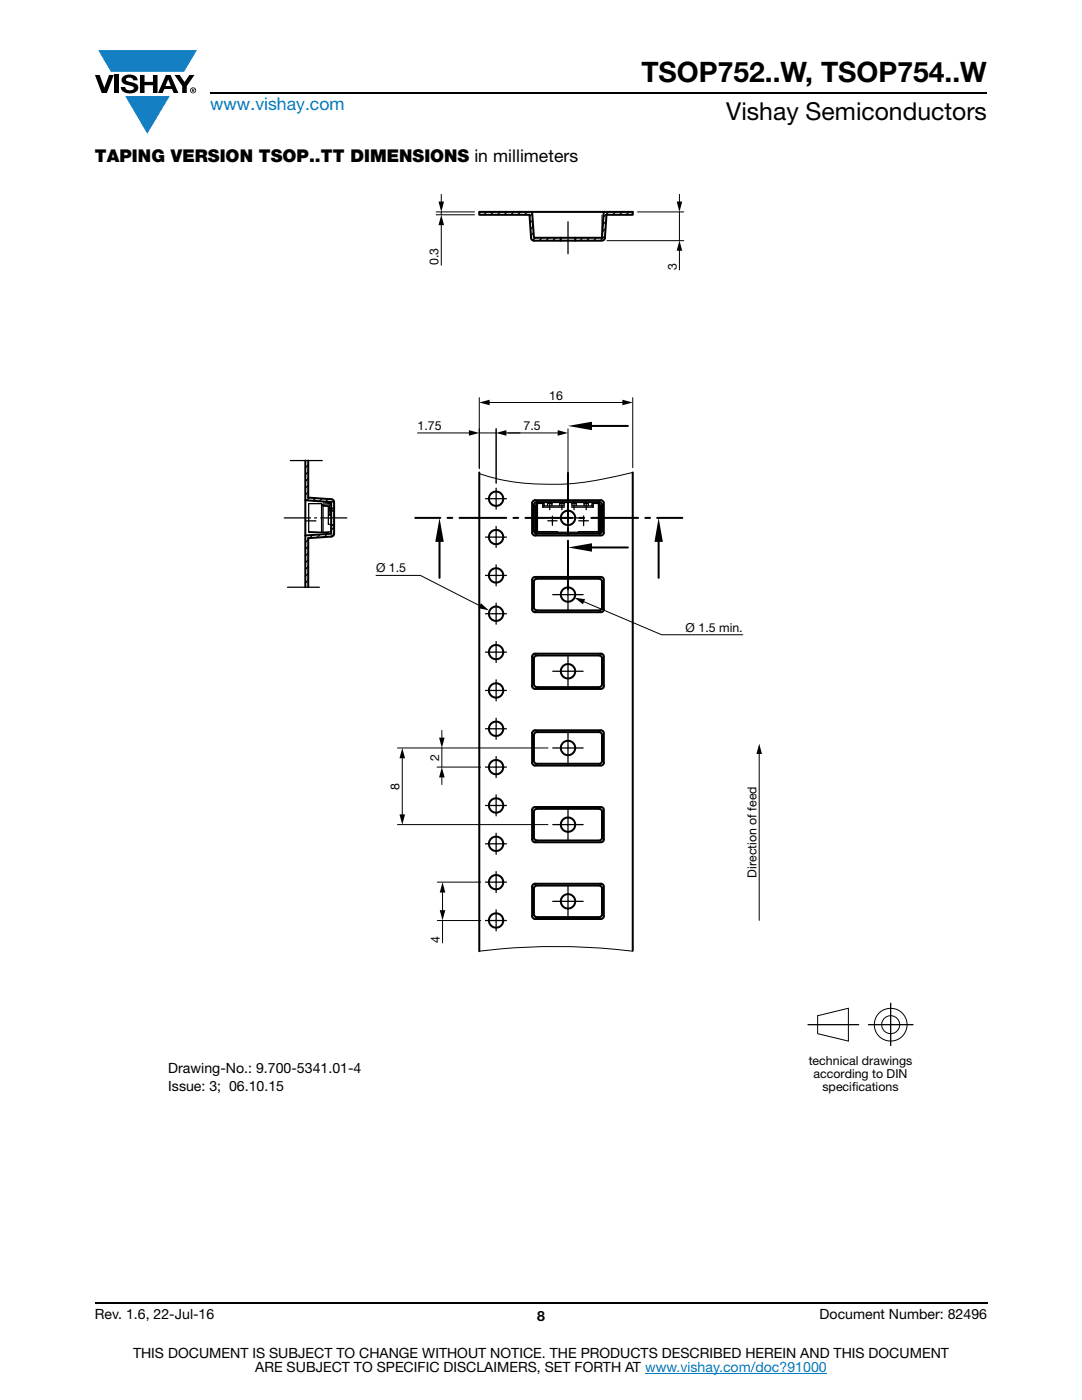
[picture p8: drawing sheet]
<svg xmlns="http://www.w3.org/2000/svg" width="216mm" height="279mm" viewBox="0 0 216 279" stroke-linecap="round" stroke-linejoin="round" font-family="sans-serif">
<g fill="#147fc3">
<path d="M19.6 10h19.7l-2.6 4.3h-1.1h-13.5z"/>
<path d="M25 19.2h8.9l-4.5 7.5z"/>
</g>
<g fill="#000">
<path d="M18.9 15h1l.9 2.5 1-2.5h.9l-1.4 3.6h-1zM22.9 15h.9v3.6h-.9zM24.6 15.3a2.1 2.1 0 0 1 2.8 .3l.1 .4h-.9a.79 .79 0 0 0-.7-.5 .79 .79 0 0 0-.8 .4l.3 .3 1 .2a1.08 1.08 0 0 1 1.2 1 1.08 1.08 0 0 1-1.1 1.2 1.73 1.73 0 0 1-2.4-1.2h.9a.96 .96 0 0 0 .8 .6 .96 .96 0 0 0 .9-.4 1.31 1.31 0 0 0-1.2-.6 1.03 1.03 0 0 1-1.1-.6 1.03 1.03 0 0 1 .2-1.1zM27.9 15h.9v1.3h1.7v-1.3h.9v3.6h-.9v-1.6h-1.7v1.6h-.9zM34.8 15h1.1l.9 1.4 1-1.4h1l-1.5 2.2v1.4h-.9v-1.4z"/>
<path d="M33.6 15.9l.5 1.3h-1.1zM33.1 15l-1.6 3.6h1l.3-.8h1.5l.3 .8h1l-1.6-3.6z"/>
<path d="M38.4 17.8h.2v.2h-.2zM38.3 17.7v.7h.1v-.3l.4 .3-.2-.3 .2-.2-.1-.2z"/>
<path d="M38.1 18a.46 .46 0 0 1 .9 0 .46 .46 0 0 1-.9 0zM37.9 18a.6 .6 0 0 0 1.2 0 .6 .6 0 0 0-1.2 0z"/>
</g>
<path d="M42 18.6h155M18.9 260h178.1" fill="none" stroke="#000" stroke-width=".36"/>
<path d="M128.7 274h36.3" fill="none" stroke="#007ec4" stroke-width=".2"/>
<path d="M33.6 38.7h148.7v179.7h-148.7z" fill="#fff"/>
<g fill="none" stroke="#000" stroke-width=".4">
<path d="M95.6 42.3h30.7v.6h-5.3l-.3 4.6-.1 .3-.3 .2h-13.8l-.4-.2-.1-.3-.3-4.6h-10.1zM106.2 42.3l.3 5.2h13.6l.4-5.2M111.9 47.5v.5M114.8 47.5v.5M60.9 91.9v25.3M60.9 99.8l5.2 .4v6.3l-5.2 .4M61.5 91.9v7.4l4.6 .3 .5 .3 .1 .3v6.3l-.3 .5-.3 .1-4.6 .3v9.8M95.6 94.3v95.5M113.3 94.4v9.7M118.1 85h7.2M126.3 94.3v95.4M66.1 104.8h.6"/>
<path d="M66.1 101.9h.6M82.9 103.4h5M87.7 108.1v7.2M89.3 103.4h1M91.7 103.4h9.3M102.5 103.4h.9M104.8 103.4h9.4M106.3 115.4l.5-.3h13.1l.3 .2 .3 .4v6.1l-.3 .3-.3 .1h-13.3l-.4-.6v-5.9zM106.3 100.1l.5-.3 13.3 .1 .3 .2 .1 .3v6.1l-.3 .3-.3 .1-13.3-.1-.4-.5v-5.9zM106.7 115.7l.4-.2h12.6l.3 .2 .1 .4v5.3l-.2 .3-.4 .1h-12.5l-.3-.2-.2-.4v-5.1zM106.7 100.4l.4-.2h12.6l.3 .2 .1 .4v5.3l-.2 .3-.4 .1h-12.5l-.3-.2-.2-.4v-5.1zM113.3 105.5v1"/>
<path d="M113.3 107.9v9.7M115.6 103.4h1M118 103.4h9.3M118.1 109.3h7.2M128.8 103.4h.9M131.1 103.4h5M131.4 108.1v7.2M106.3 130.7l.5-.2h13.3l.3 .2 .1 .3v6.1l-.3 .3-.3 .1h-13.3l-.3-.2-.1-.4v-5.9zM106.7 131l.4-.2h12.6l.3 .2 .1 .4v5.3l-.2 .3-.4 .1h-12.5l-.5-.5v-5.2zM106.3 146l.5-.2 13.1-.1 .3 .2 .3 .4v6.1l-.3 .3-.3 .1h-13.3l-.4-.6v-5.9zM106.5 146.7l.3-.5 .3-.1h12.4l.4 .1 .2 .5M106.5 146.7v5.1l.2 .4 .4 .2h12.6l.3-.2 .1-.4v-5.1"/>
<path d="M106.3 161.3l.5-.2h13.3l.3 .2 .1 .3v6.1l-.3 .3-.3 .1h-13.3l-.3-.2-.1-.4v-5.9zM106.3 176.6l.5-.2h13.3l.3 .2 .1 .3v6.1l-.6 .4h-13.3l-.4-.6v-5.9zM106.7 161.7l.4-.3 12.6 .1 .3 .2 .1 .3v5.3l-.2 .3-.4 .1h-12.5l-.3-.2-.2-.3v-5.2zM106.7 177l.4-.3h12.6l.3 .3 .1 .3v5.3l-.2 .3-.4 .1h-12.5l-.5-.5v-5.2z"/>
<circle cx="99" cy="99.5" r="1.43"/>
<circle cx="99" cy="114.8" r="1.43"/>
<circle cx="99" cy="107.2" r="1.43"/>
<circle cx="113.3" cy="103.4" r="1.44"/>
<circle cx="113.3" cy="118.7" r="1.43"/>
<circle cx="99" cy="122.5" r="1.44"/>
<circle cx="99" cy="137.8" r="1.43"/>
<circle cx="99" cy="130.1" r="1.43"/>
<circle cx="113.3" cy="134" r="1.44"/>
<circle cx="99" cy="145.4" r="1.44"/>
<circle cx="99" cy="153.1" r="1.43"/>
<circle cx="113.3" cy="149.3" r="1.44"/>
<circle cx="99" cy="168.4" r="1.43"/>
<circle cx="99" cy="160.8" r="1.43"/>
<circle cx="99" cy="176.1" r="1.43"/>
<circle cx="113.3" cy="179.9" r="1.44"/>
<circle cx="113.3" cy="164.6" r="1.43"/>
<circle cx="99" cy="183.7" r="1.43"/>
</g>
<g fill="none" stroke="#000" stroke-width=".2">
<path d="M88.1 38.8v1.8M135.6 38.8v1.8M87 42.3h7.7M87 42.9h7.7M88.1 42.3v.6M88.1 44.6v8.3M120.1 42.9v4.6M121.1 48h15.3M127.2 42.3h9.2M135.6 42.3v5.7M135.6 49.7v4.2M95.6 79.4v14.2"/>
<path d="M126.3 79.4v13.9M83.3 86.4h10.6M95.6 86.4h3.4M97.3 80.3h27.3M99 85.6v10.9M100.7 86.4h11M106.8 99.8l.3 .4M113.3 85.6v13.7M119.9 99.8l-.4 .4M126.3 94.3a68.5 68.5 0 0 1-13.6 2.3h-1a44.8 44.8 0 0 1-16.1-2.1M64.5 100.2h1.6M75 114.8h8.9l12.2 6.3"/>
<path d="M106.2 115.7l.3 .4M106.2 100.4l.3 .4M106.5 105.9l-.3 .4M106.8 115.1l.3 .4M107.1 106.5l-.3 .4M116.2 119.9l15.8 6.8h16.2M119.5 106.5l.4 .4M119.9 115.1l-.4 .4M120.1 105.9l.4 .4M120.5 115.7l-.4 .4M120.5 100.4l-.4 .4M106.2 131l.3 .4"/>
<path d="M106.5 121.2l-.3 .4M106.5 136.6l-.3 .3M106.8 130.5l.3 .3M107.1 121.8l-.3 .4M107.1 137.1l-.3 .4M119.5 121.8l.4 .4M119.5 137.1l.4 .4M119.9 130.5l-.4 .3M120.1 121.2l.4 .4M120.1 136.6l.4 .3M120.5 131l-.4 .4M79.3 149.3h30"/>
<path d="M80.3 151v11.9M87.2 153.1h8.7M88.2 145.8v1.8M88.2 149.3v3.8M88.2 154.8v1.8M106.2 146.3l.3 .4M106.5 151.8l-.3 .4M106.8 145.7l.3 .4M107.1 152.4l-.3 .4M119.5 152.4l.4 .4M119.9 145.7l-.4 .4M120.1 151.8l.4 .4"/>
<path d="M120.5 146.3l-.4 .4M151.5 150.1v33.6M79.3 164.6h30M87.3 176h8.6M88.3 177.7v4.3M106.2 161.6l.3 .4M106.2 176.9l.3 .4M106.5 167.2l-.3 .3M106.8 161.1l.3 .3M106.8 176.4l.3 .3M107.1 167.7l-.3 .4M119.5 167.7l.4 .4"/>
<path d="M119.9 161.1l-.4 .3M119.9 176.4l-.4 .3M120.1 167.2l.4 .3M120.5 161.6l-.4 .4M120.5 176.9l-.4 .4M87.3 183.7h8.6M88.3 183.7v4.5M95.6 189.8a125.9 125.9 0 0 1 30.7 0M106.5 182.5l-.3 .3M107.1 183l-.3 .4M119.5 183l.4 .4M120.1 182.5l.4 .3"/>
<path d="M163.1 202.7l6.2-1.5v6.6l-6.2-1.5z"/>
<circle cx="177.7" cy="204.5" r="3.3"/>
<circle cx="177.7" cy="204.5" r="1.8"/>
</g>
<path d="M113.3 85l4.8-.8v1.7zM87.7 103.4l.8 4.7h-1.6zM113.3 109.3l4.8-.9v1.7zM131.4 103.4l.9 4.7h-1.7z" fill="#000"/>
<g fill="#000">
<path d="M88.1 42.9l.5 2h-1.1zM87.5 40.2h1.1l-.5 2.1zM135.6 48l.5 2h-1.1zM135 40.2h1.1l-.5 2.1zM93.6 85.8l2 .6-2 .6zM95.6 80.3l2.1-.5v1.1zM99 86.4l2-.6v1.2zM111.3 85.8l2 .6-2 .6zM124.2 79.8l2.1 .5-2.1 .6zM96 120.4l1.6 1.4-2.1-.4zM114.6 119.3l2.2 .3-.5 1zM80.3 149.3l.5 2h-1.1z"/>
<path d="M88.2 153.1l.5 2.1h-1.1zM87.6 147.2h1.1l-.5 2.1zM151.5 148.4l.5 2.1h-1.1zM79.7 162.5h1.1l-.5 2.1zM88.3 176.1l.6 2h-1.2zM87.7 181.6h1.2l-.6 2.1z"/>
</g>
<g fill="none" stroke="#000" stroke-width=".25">
<path d="M95.8 42.3l-.2 .1M97.1 42.3l-.6 .6M98.5 42.3l-.6 .6M99.8 42.3l-.5 .6M101.2 42.3l-.6 .6M102.5 42.3l-.6 .6M103.9 42.3l-.6 .6M105.2 42.3l-.6 .6M106.2 42.7l-.5 .5M106.3 43.9l-.5 .6M106.4 45.2l-.5 .5M106.5 46.4l-.6 .6"/>
<path d="M106.8 47.5l-.5 .5M108.2 47.5l-.6 .5M109.5 47.5l-.5 .5M110.9 47.5l-.6 .5M111.9 47.8l-.2 .2M113.3 44.3v6.3M114.9 47.5l-.1 .1M116.3 47.5l-.6 .5M117.6 47.5l-.5 .5M119 47.5l-.6 .5M120.7 47.1l-.9 .9M120.8 45.6l-.6 .6"/>
<path d="M120.9 44.2l-.6 .6M121.5 42.3l-1.1 1M122.8 42.3l-.6 .6M124.2 42.3l-.6 .6M125.5 42.3l-.6 .6M57.9 91.9h6.4M61 91.9l-.1 .1M61.5 94.1l-.6 .6M61.5 92.8l-.6 .6M61.5 95.5l-.6 .6M61.5 96.8l-.6 .6M61.5 98.2l-.6 .6"/>
<path d="M61.7 99.3l-.5 .6M63 99.4l-.5 .5M64.3 99.5l-.6 .5M65.5 99.6l-.5 .5M66.6 99.9l-.5 .5M96.9 99.5h4.1M99 97.4v4.2M109.7 99.9v1.8M112.1 99.9v1.8M114.5 99.9v1.8M117 99.9v1.8M56.7 103.4h5.3"/>
<path d="M57.4 117.2h6.3M60.9 106.9h.1M61 104h2M61.5 107.7l-.6 .6M61.5 109l-.6 .6M61.5 110.4l-.6 .6M61.5 111.7l-.6 .6M61.5 113.1l-.6 .6M61.5 114.4l-.6 .6M61.5 115.8l-.6 .6M61.5 117.1l-.1 .1M61.6 106.1l2.6 .2"/>
<path d="M62.4 106.8l-.6 .6M62.8 103.4h.3M63.8 106.7l-.6 .6M64 103.4h5.2M64.2 100.8v-.3h-2.6v5.8h2.6M64.2 106.3h.3M64.2 106.3v-5.5h.3v5.5M64.2 100.8l.3-.2 1.2-.1 .3 .1 .1 .3-.2 1.9h-.3l.2-2-1.3 .2 1 .1v3.5l.6 .1v1.4l-1.6 .2M65.3 106.6l-.6 .6M65.5 106.2l-1 .1M66.6 106.6l-.5 .5M66.7 101.1l-.6 .6"/>
<path d="M66.7 105.2l-.6 .6M96.9 107.2h4.1M99 105.1v4.2M99 112.7v4.2M101 114.8h-4.1M107 106.2h8.4M107 100.8h-.2v5.4h.2M107.2 100.5v5.6l-.2 .1M107.2 106.1h4v.1M107.3 100.5h1v.7h4.3M107.3 100.5h-.3v5.7M108.3 100.5h.3v.5l-.3 .2"/>
<path d="M108.6 100.8v.2h4M109.3 103.9h.9v1M110.1 100.5v.5M110.1 100.5h-.8v.5M110.2 103v.9h.9M110.3 118.7h3v3.3M110.3 103.4h3v3.3M112.5 100.5v.5M112.6 100.5h-.9v.5M113.3 115.6v3.1h3.1M113.3 100.3v3.1h3.1M113.3 100.6v6.2"/>
<path d="M115 101v-.5h-.9v.5M115.5 103.9h1v1M116.5 103v.9h.9M117.4 101v-.5h-.8v.5M118.1 100.8v.2h-4M118.4 100.5h1M118.4 100.5h-.3v.5l.3 .2M118.4 100.5v.7h-4.3M119.4 100.5h.3v.5M119.4 100.5v5.6l.3 .1M119.4 106.1h-4v.1M119.7 101v5.2h-4.3"/>
<path d="M119.7 100.8h.1v5.4h-.1v-5.2M96.9 137.8h4.1M96.9 122.5h4.1M99 120.4v4.2M99 128v4.2M99 135.7v4.2M101 130.1h-4.1M110.3 134h3v3.3M113.3 130.9v3.1h3.1M96.9 145.4h4.1M99 143.3v4.2M99 151v4.2"/>
<path d="M99 158.6v4.2M101 153.1h-4.1M110.3 149.3h3v3.3M113.3 146.2v3.1h3.1M96.9 168.4h4.1M96.9 160.8h4.1M99 166.3v4.2M99 173.9v4.2M101 176h-4.1M110.3 164.6h3v3.3M110.3 179.9h3v3.3M113.3 161.5v3.1h3.1"/>
<path d="M113.3 176.8v3.1h3.1M99 181.6v4.2M101 183.7h-4.1M161.2 204.5h10.1M173.3 204.5h8.9M177.7 200.2v8.5"/>
</g>
<text font-size="5.6" x="128" y="16.4">TSOP752..W, TSOP754..W</text>
<text font-size="4.9" x="144.9" y="24">Vishay Semiconductors</text>
<text font-size="3.5" fill="#007ec4" x="42" y="21.9">www.vishay.com</text>
<text font-size="3.5" x="18.9" y="32.3">TAPING VERSION TSOP..TT DIMENSIONS in millimeters</text>
<g font-size="2.8">
<text x="33.6" y="214.2">Drawing-No.: 9.700-5341.01-4</text>
<text x="33.6" y="217.8">I</text>
<text x="34.3" y="217.8">ssue: 3; 06.10.15</text>
<text x="18.9" y="263.3">Rev. 1.6, 22-Jul-16</text>
<text x="107.2" y="263.6">8</text>
<text x="163.6" y="263.3">Document Number: 82496</text>
<text x="26.5" y="271">THIS DOCUMENT IS SUBJECT TO CHANGE WITHOUT NOTICE. THE PRODUCTS DESCRIBED HEREIN AND THIS DOCUMENT</text>
<text x="50.9" y="273.8">ARE SUBJECT TO SPECIFIC DISCLAIMERS, SET FORTH AT www.vishay.com/doc?91000</text>
</g>
<g font-size="2.5">
<text x="87.5" y="52.9" transform="rotate(-90 87.5 52.9)">0.3</text>
<text x="135" y="53.9" transform="rotate(-90 135 53.9)">3</text>
<text x="109.6" y="79.8">16</text>
<text x="83.3" y="85.9">1.75</text>
<text x="104.5" y="85.9">7.5</text>
<text x="75" y="114.2">Ø 1.5</text>
<text x="136.8" y="126.1">Ø 1.5 min.</text>
<text x="87.6" y="151.9" transform="rotate(-90 87.6 151.9)">2</text>
<text x="79.7" y="157.6" transform="rotate(-90 79.7 157.6)">8</text>
<text x="151" y="175.2" transform="rotate(-90 151 175.2)">Direction of feed</text>
<text x="87.8" y="188.2" transform="rotate(-90 87.8 188.2)">4</text>
<text x="161.4" y="212.5">technical drawings</text>
<text x="162.3" y="215.2">according to DIN</text>
<text x="164.1" y="217.8">specif</text>
<text x="170" y="217.8">ications</text>
</g>
</svg>
